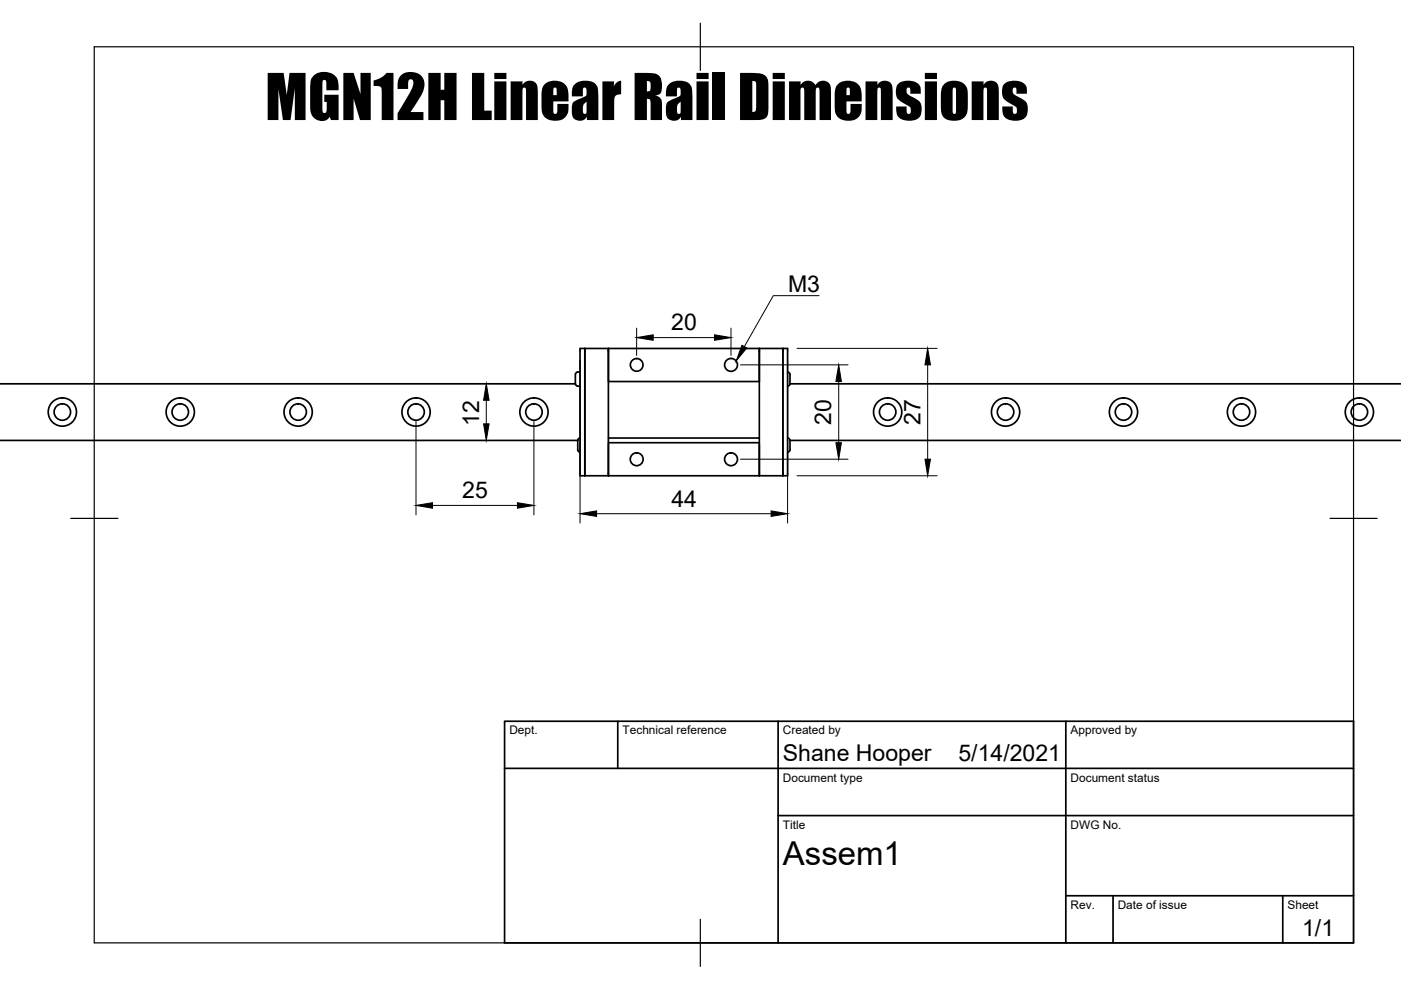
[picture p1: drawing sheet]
<svg xmlns="http://www.w3.org/2000/svg" width="297mm" height="210mm" viewBox="0 0 297 210" stroke-linecap="round" stroke-linejoin="round" font-family="sans-serif">
<!-- layer: Visible -->
<g fill="none" stroke="#000" stroke-width=".36">
<path d="M122 79.4v2h-122M123 73.9h44v27h-44zM123 78.9h-.7l-.3 .5M124 73.9v27M129 74.4v6.5h32M129 74.4v26.5v-6.8M129 73.9v.5M161 73.9v27v-6.8M166 73.9v27M167 78.9a.98 .98 0 0 1 .5 1.2v1.3M0 93.4h122.5M122 81.4l.1 .2 .4 .3"/>
<path d="M122.5 93.4v1.2a.95 .95 0 0 0 .5 1.3M122.5 81.9h.5M123 92.9h-.3l-.2 .5M129 93.9h32M129 92.9h32M167 92.9l.4 .2 .1 .3M167.5 93.4v1.2a.95 .95 0 0 1-.5 1.3M167.5 81.4h129.5M167.5 93.4h129.5M167.5 81.4l-.3 .4-.2 .1"/>
<circle cx="135" cy="77.4" r="1.34"/>
<circle cx="155" cy="77.4" r="1.37"/>
<circle cx="13.2" cy="87.4" r="3"/>
<circle cx="13.2" cy="87.4" r="1.75"/>
<circle cx="38.2" cy="87.4" r="3"/>
<circle cx="38.2" cy="87.4" r="1.75"/>
<circle cx="63.2" cy="87.4" r="3"/>
<circle cx="63.2" cy="87.4" r="1.75"/>
<circle cx="88.2" cy="87.4" r="3"/>
<circle cx="88.2" cy="87.4" r="1.75"/>
<circle cx="113.2" cy="87.4" r="3"/>
<circle cx="113.2" cy="87.4" r="1.75"/>
<circle cx="135" cy="97.4" r="1.37"/>
<circle cx="155" cy="97.4" r="1.37"/>
<circle cx="188.2" cy="87.4" r="3"/>
<circle cx="188.2" cy="87.4" r="1.75"/>
<circle cx="213.2" cy="87.4" r="3"/>
<circle cx="213.2" cy="87.4" r="1.75"/>
<circle cx="238.2" cy="87.4" r="3"/>
<circle cx="238.2" cy="87.4" r="1.75"/>
<circle cx="263.2" cy="87.4" r="3"/>
<circle cx="263.2" cy="87.4" r="1.75"/>
<circle cx="288.2" cy="87.4" r="3"/>
<circle cx="288.2" cy="87.4" r="1.75"/>
</g>
<!-- layer: Border -->
<path d="M20 9.9h267v190h-267zM148.5 4.9v10M15 109.9h10M282 109.9h10M148.5 194.9v10" fill="none" stroke="#000" stroke-width=".25"/>
<!-- layer: TitleBlock -->
<path d="M107 152.9h180v47h-180zM131 152.9v10M165 152.9v47M226 152.9v47M107 162.9h180M165 172.9h122M226 189.9h61M236 189.9v10M272 189.9v10" fill="none" stroke="#000" stroke-width=".36"/>
<!-- layer: Dimensions -->
<g fill="none" stroke="#000" stroke-width=".21">
<path d="M123 76.4v34.5M135 69.6v5.8M138.5 71.6h13M155 69.6v5.8M157 77.4h22.8M167 76.4v34.5M169 73.9h29.7M196.7 77.4v20M88.2 89.4v19.8M103.1 84.9v5M113.2 89.4v19.8M157 97.4h22.8"/>
<path d="M177.8 80.9v13M91.7 107.2h18M126.5 108.9h37M169 100.9h29.7"/>
</g>
<path d="M135 71.6l3.5-.6v1.2zM151.5 71l3.5 .6-3.5 .6zM196.7 73.9l.6 3.5h-1.2zM103.1 81.4l.6 3.5h-1.2zM102.5 89.9h1.2l-.6 3.5zM177.8 77.4l.6 3.5h-1.2zM177.2 93.9h1.2l-.6 3.5zM196.1 97.4h1.2l-.6 3.5zM88.2 107.2l3.5-.6v1.2zM109.7 106.6l3.5 .6-3.5 .6zM123 108.9l3.5-.6v1.2zM163.5 108.3l3.5 .6-3.5 .6z" fill="#000" stroke="#000" stroke-width=".21"/>
<!-- layer: Annotations -->
<path d="M157.3 73.2l1 .6-2.2 2.7z" fill="#000" stroke="#000" stroke-width=".21"/>
<path d="M173.7 62.7h-9.7l-6.2 10.8" fill="none" stroke="#000" stroke-width=".21"/>
<text font-size="12.6" x="56.2" y="25.5">MGN12H Linear Rail Dimensions</text>
<text font-size="7" x="166" y="183.4">Assem1</text>
<g font-size="4.9">
<text x="167.1" y="62">M3</text>
<text x="142.3" y="70">20</text>
<text x="101.6" y="90.2" transform="rotate(-90 101.6 90.2)">12</text>
<text x="176.3" y="90" transform="rotate(-90 176.3 90)">20</text>
<text x="195.2" y="90.1" transform="rotate(-90 195.2 90.1)">27</text>
<text x="98" y="105.6">25</text>
<text x="142.3" y="107.4">44</text>
<text x="166" y="161.4">Shane Hooper</text>
<text x="203.2" y="161.4">5/14/2021</text>
<text x="276.1" y="198.6">1/1</text>
</g>
<g font-size="2.5">
<text x="108" y="155.7">Dept.</text>
<text x="132" y="155.7">Technical reference</text>
<text x="166" y="155.7">Created by</text>
<text x="227" y="155.7">Approved by</text>
<text x="166" y="165.7">Document type</text>
<text x="227" y="165.7">Document status</text>
<text x="166" y="175.7">Title</text>
<text x="227" y="175.7">DWG No.</text>
<text x="227" y="192.7">Rev.</text>
<text x="237" y="192.7">Date of issue</text>
<text x="273" y="192.7">Sheet</text>
</g>
</svg>
